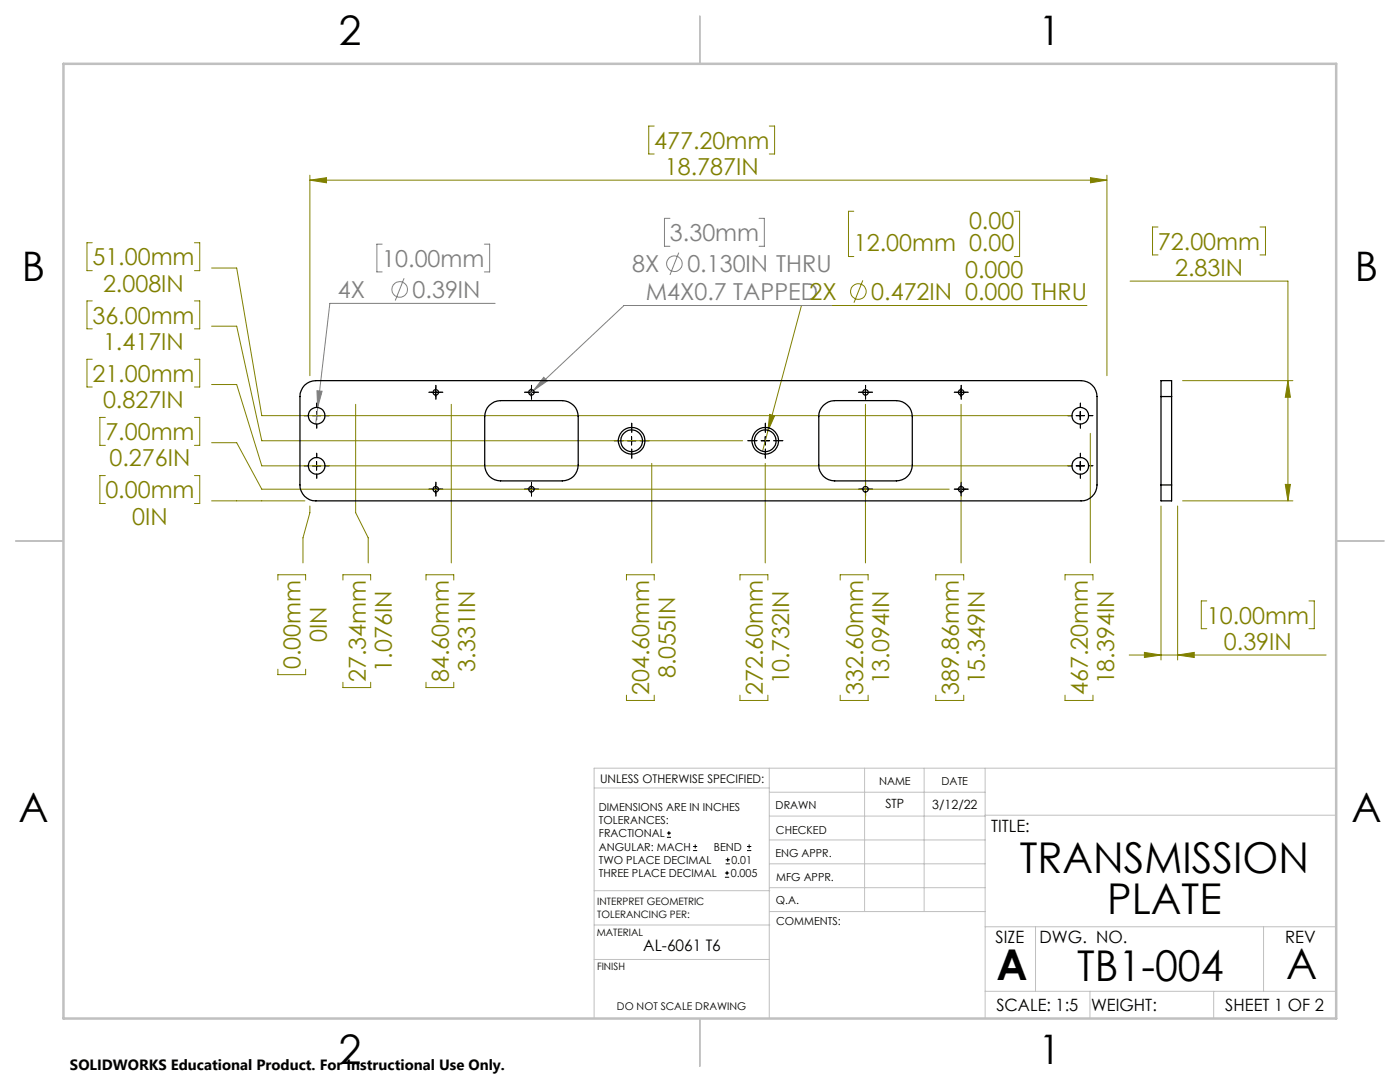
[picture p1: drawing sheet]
<svg xmlns="http://www.w3.org/2000/svg" width="279mm" height="216mm" viewBox="0 0 279 216" stroke-linecap="round" stroke-linejoin="round" font-family="sans-serif">
<g fill="none" stroke="#808080" stroke-width=".2">
<path d="M76.3 48.7h-1.1v5.6h1.1M80.6 55.5l-1.7 4.5M96.7 48.7h1v5.6h-1M133.7 43.6h-1.1v5.5h1.1M135.5 50.4l-1.8 4.5M151.5 43.6h1v5.5h-1M63.3 78l1 .1-.9 3.2zM98.8 60.5h-33l-2.8 24.1M106.5 77.9l-.8 .8M108.5 75.3l.7 .7-2.7 1.9zM166 61h-41.5l-18 16.9"/>
<circle cx="79.8" cy="57.8" r="1.56"/>
<circle cx="134.6" cy="52.6" r="1.55"/>
</g>
<g fill="none" stroke="#808000" stroke-width=".2">
<path d="M61.8 35.9l3.4-.4v1zM61.8 35v40M61.8 35.9h159.1M130.6 25.2h-1.1v5.5h1.1M153.5 25.2h1.1v5.5h-1.1M217.6 35.5l3.3 .4-3.3 .6zM220.9 35v40M18.4 48.4h-1v5.6h1M38.8 48.4h1.1v5.6h-1.1M42.2 53.5h5l5 29.4h161.9M170.4 42.2h-1.1v9h1.1M172.2 56l-1.8 4.4"/>
<path d="M202.4 42.2h1.1v9h-1.1M225.5 56.1h31.5v43.8M231.1 45.3h-1.1v5.6h1.1M251.5 45.3h1.1v5.6h-1.1M18.4 71.7h-1v5.5h1M18.4 60h-1v5.6h1M38.8 60h1.1v5.6h-1.1M38.8 71.7h1.1v5.5h-1.1M42.2 76.7h5l5 16.3h161.9M42.2 65.1h5l5 22.8h96M216.9 61h-57l-6.7 25M236 76h22"/>
<path d="M257 76l.5 3.3h-1zM21 94.9h-1.1v5.6h1.1M21 83.3h-1.1v5.6h1.1M38.8 94.9h1.1v5.6h-1.1M38.8 83.3h1.1v5.6h-1.1M42.2 99.9h18.7M42.2 88.3h5l5 9.3h137.2M71 80.7v21.6l2.5 5v5M90.1 80.7v31.6M130.1 92.5v19.8M152.7 92.5v19.8M153.2 86l-1 3.9"/>
<path d="M153.6 82.7l1 .3-1.4 3zM172.7 80.7v31.6M191.8 80.7v31.6M217.6 86.5v25.8M236 99.9h22M256.5 96.7h1l-.5 3.2zM55.5 115.7v-1h5.5v1M61.8 101v1.3l-1.3 5v5M68.4 115.7v-1h5.6v1M85 115.7v-1h5.6v1M125 115.7v-1h5.6v1M147.7 115.7v-1h5.5v1"/>
<path d="M167.7 115.7v-1h5.5v1M186.8 115.7v-1h5.5v1M212.5 115.7v-1h5.6v1M231.7 101v30.7M235 101v30.7M240.8 119.9h-1.1v5.5h1.1M261.2 119.9h1.1v5.5h-1.1M55.5 133.5v1.1h5.5v-1.1M68.4 136.1v1.1h5.6v-1.1M85 136.1v1.1h5.6v-1.1M125 138.7v1.1h5.6v-1.1M147.7 138.7v1.1h5.5v-1.1"/>
<path d="M167.7 138.7v1.1h5.5v-1.1M186.8 138.7v1.1h5.5v-1.1M212.5 138.7v1.1h5.6v-1.1M225.4 130.7h39.3M228.4 130.2l3.3 .5-3.3 .5zM235 130.7l3.3-.5v1z"/>
<circle cx="171.3" cy="58.2" r="1.55"/>
</g>
<g fill="none" stroke="#000" stroke-width=".2">
<path d="M86.1 78.3h1.7M87 77.5v1.6M105.2 78.3h1.7M106 77.5v1.6M171.9 78.3h1.7M172.7 77.5v1.6M191 78.3h1.7M191.8 77.5v1.6M62.4 93h1.6M62.4 82.9h1.6M63.2 82.1v1.7M63.2 92.1v1.7"/>
<path d="M86.1 97.6h1.7M87 96.8v1.7M105.2 97.6h1.7M106 96.8v1.7M125.2 87.9h1.7M126 87.1v1.7M151.9 87.9h1.7M152.7 87.1v1.7M171.9 97.6h1.7M172.7 96.8v1.7M191 97.6h1.7M191.8 96.8v1.7"/>
<path d="M214.8 93h1.6M214.8 82.9h1.6M215.6 82.1v1.7M215.6 92.1v1.7M133.1 167.1h.8M133.1 166.2h.8M133.5 165.8v.9M138.3 169.7h.8M138.3 168.9h.8M138.7 168.5v.8M144.7 175h.8M144.7 174.2h.8"/>
<path d="M144.8 172.4h.9M144.8 171.6h.9M145.1 173.8v.8M145.2 171.1v.9M149.1 169.7h.8M149.1 168.9h.8M149.5 168.5v.8"/>
</g>
<g fill="none" stroke="#000" stroke-width=".2" stroke-dasharray="15.2 1.3 1.3 1.3">
<path d="M86.2 78.3h-.6M87 77.4v-.5M87 79.1v.6M87.8 78.3h.6M105.2 78.3h-.5M106.1 77.4v-.5M106.1 79.1v.6M106.9 78.3h.6M171.9 78.3h-.5M172.7 77.4v-.5M172.7 79.1v.6M173.6 78.3h.5"/>
<path d="M191 78.3h-.6M191.8 77.4v-.5M191.8 79.1v.6M192.7 78.3h.5M61.5 92.9h-.8M61.5 82.9h-.8M63.2 91.3v-.9M63.2 94.6v.8M63.2 81.3v-.9M63.2 84.6v.8M64.9 92.9h.8M64.9 82.9h.8"/>
<path d="M86.2 97.6h-.6M87 96.8v-.6M87 98.4v.6M87.8 97.6h.6M105.2 97.6h-.5M106.1 96.8v-.6M106.1 98.4v.6M106.9 97.6h.6M124.4 87.9h-1.8M126.1 86.3v-1.9M126.1 89.6v1.8M127.7 87.9h1.9"/>
<path d="M151.1 87.9h-1.8M152.7 86.3v-1.9M152.7 89.6v1.8M154.4 87.9h1.8M171.9 97.6h-.5M172.7 96.8v-.6M172.7 98.4v.6M173.6 97.6h.5M191 97.6h-.6M191.8 96.8v-.6M191.8 98.4v.6M192.7 97.6h.5"/>
<path d="M213.9 92.9h-.8M213.9 82.9h-.8M215.6 91.3v-.9M215.6 94.6v.8M215.6 81.3v-.9M215.6 84.6v.8M217.3 92.9h.8M217.3 82.9h.8"/>
</g>
<g fill="none" stroke="#c0c0c0" stroke-width=".2">
<path d="M118.6 157.2h34.9M153.5 153.3v49.9M153.5 158.1h43.1M172.5 153.3v28.6M184.4 153.3v28.6M196.6 153.3v49.9M266.7 153.3h-148.1v49.9M118.6 177.7h35M153.5 167.6h43.1M153.5 162.8h43.1M153.5 172.4h43.1M153.5 177.1h43.1"/>
<path d="M196.6 162.7h70.1M118.6 191.5h34.9M118.6 184.6h35M153.6 181.9h43M196.6 197.8h70.1M196.6 184.9h70.1M206.7 184.9v12.9M217.5 197.8v5.4M242.2 197.8v5.4M252.2 184.9v12.9"/>
</g>
<path d="M139.7 3.2v9.5M3.1 107.9h9.6M266.7 107.9h9.5M139.7 203.2v9.6" fill="none" stroke="#c0c0c0" stroke-width=".25"/>
<path d="M12.7 12.7h254v190.5h-254z" fill="none" stroke="#c0c0c0" stroke-width=".5"/>
<path d="M61.8 35.9l3.4-.4v1zM217.6 35.5l3.3 .4-3.3 .6zM153.6 82.7l-.4 3.3 1.4-3zM256.5 96.7h1l-.5 3.2zM257 76l.5 3.3h-1zM228.4 130.2l3.3 .5-3.3 .5zM235 130.7l3.3-.5v1z" fill="#808000"/>
<path d="M63.3 78l.1 3.3 .9-3.2zM108.5 75.3l-2 2.6 2.7-1.9z" fill="#808080"/>
<g fill="none" stroke="#000" stroke-width=".25">
<path d="M60.8 76.9a3.3 3.3 0 0 1 2.2-.9h152.8a3.2 3.2 0 0 1 3.1 3.1v17.7a3.2 3.2 0 0 1-3.1 3.1h-152.8a3.1 3.1 0 0 1-3.1-3.1v-17.7a3.4 3.4 0 0 1 .9-2.2zM231.7 79.1v-3.1h2.1v3.1M231.7 79.1v17.7M231.7 79.1h2.1M233.8 79.1v17.7M97.6 80.9a3.1 3.1 0 0 1 2.3-1h12.3a3.2 3.2 0 0 1 3.2 3.2v9.7a3.1 3.1 0 0 1-3.2 3.2h-12.3a3.1 3.1 0 0 1-3.2-3.2v-9.7a3.3 3.3 0 0 1 .9-2.2zM164.3 80.9a3.1 3.1 0 0 1 2.3-1h12.3a3.3 3.3 0 0 1 3.2 3.2v9.7a3.2 3.2 0 0 1-3.2 3.2h-12.3a3.1 3.1 0 0 1-3.2-3.2v-9.7a2.89 2.89 0 0 1 .9-2.2zM231.7 96.8v3.1h2.1v-3.1M231.7 96.8h2.1"/>
<circle cx="87" cy="78.3" r=".55"/>
<circle cx="106.1" cy="78.3" r=".55"/>
<circle cx="172.7" cy="78.3" r=".56"/>
<circle cx="191.8" cy="78.3" r=".56"/>
<circle cx="63.2" cy="82.9" r="1.67"/>
<circle cx="63.2" cy="93" r="1.67"/>
<circle cx="87" cy="97.6" r=".55"/>
<circle cx="106.1" cy="97.6" r=".55"/>
<circle cx="126" cy="88" r="2.17"/>
<circle cx="126.1" cy="88" r="2.66"/>
<circle cx="152.7" cy="88" r="2.65"/>
<circle cx="152.7" cy="88" r="2.17"/>
<circle cx="172.7" cy="97.6" r=".56"/>
<circle cx="191.8" cy="97.6" r=".56"/>
<circle cx="215.6" cy="82.9" r="1.67"/>
<circle cx="215.6" cy="93" r="1.67"/>
</g>
<g font-size="8.5">
<text x="203.5" y="174.2">TRANSMISSION</text>
<text x="221" y="182.3">PLATE</text>
<text x="198.9" y="195.5">A</text>
<text x="215" y="195.7">TB1-004</text>
<text x="256.7" y="195.4">A</text>
</g>
<g font-size="8.1">
<text x="67.6" y="8.9">2</text>
<text x="207.3" y="8.9">1</text>
<text x="4.4" y="56.2">B</text>
<text x="270.4" y="56.2">B</text>
<text x="3.7" y="164.1">A</text>
<text x="269.7" y="164.1">A</text>
<text x="67.6" y="212.4">2</text>
<text x="207.3" y="212.4">1</text>
</g>
<g font-size="4.7" fill="#808000">
<text x="130.6" y="29.7">477.20mm</text>
<text x="132.7" y="34.9">18.787IN</text>
<text x="193.4" y="45.6">0.00</text>
<text x="18.4" y="53">51.00mm</text>
<text x="170.4" y="50.1">12.00mm 0.00</text>
<text x="231.1" y="49.8">72.00mm</text>
<text x="20.6" y="58.2">2.008IN</text>
<text x="173.9" y="59.9">0.472IN 0.000 THRU</text>
<text x="192.6" y="55.4">0.000</text>
<text x="234.5" y="55.1">2.83IN</text>
<text x="18.4" y="64.6">36.00mm</text>
<text x="20.6" y="69.8">1.417IN</text>
<text x="18.4" y="76.2">21.00mm</text>
<text x="20.6" y="81.4">0.827IN</text>
<text x="21" y="87.8">7.00mm</text>
<text x="21.9" y="93.1">0.276IN</text>
<text x="21" y="99.4">0.00mm</text>
<text x="26.4" y="104.7">0IN</text>
<text x="240.8" y="124.4">10.00mm</text>
<text x="65.2" y="128.2" transform="rotate(-90 65.2 128.2)">0IN</text>
<text x="244.3" y="129.7">0.39IN</text>
<text x="60" y="133.5" transform="rotate(-90 60 133.5)">0.00mm</text>
<text x="73" y="136.1" transform="rotate(-90 73 136.1)">27.34mm</text>
<text x="78.2" y="134" transform="rotate(-90 78.2 134)">1.076IN</text>
<text x="89.6" y="136.1" transform="rotate(-90 89.6 136.1)">84.60mm</text>
<text x="94.8" y="134" transform="rotate(-90 94.8 134)">3.331IN</text>
<text x="134.8" y="135.3" transform="rotate(-90 134.8 135.3)">8.055IN</text>
<text x="157.5" y="136.6" transform="rotate(-90 157.5 136.6)">10.732IN</text>
<text x="177.5" y="136.6" transform="rotate(-90 177.5 136.6)">13.094IN</text>
<text x="196.6" y="136.6" transform="rotate(-90 196.6 136.6)">15.349IN</text>
<text x="222.3" y="136.6" transform="rotate(-90 222.3 136.6)">18.394IN</text>
<text x="129.6" y="138.7" transform="rotate(-90 129.6 138.7)">204.60mm</text>
<text x="152.2" y="138.7" transform="rotate(-90 152.2 138.7)">272.60mm</text>
<text x="172.2" y="138.7" transform="rotate(-90 172.2 138.7)">332.60mm</text>
<text x="191.3" y="138.7" transform="rotate(-90 191.3 138.7)">389.86mm</text>
<text x="217.1" y="138.7" transform="rotate(-90 217.1 138.7)">467.20mm</text>
</g>
<g font-size="4.7" fill="#808080">
<text x="76.3" y="53.2">10.00mm</text>
<text x="133.7" y="48.1">3.30mm</text>
<text x="67.4" y="59.5">4X</text>
<text x="82.4" y="59.5">0.39IN</text>
<text x="126.1" y="54.3">8X</text>
<text x="128.9" y="59.9">M4X0.7 TAPPED2X</text>
<text x="137.2" y="54.4">0.130IN THRU</text>
</g>
<g font-size="3.4">
<text x="197.8" y="166">TITLE:</text>
<text x="198.7" y="188.1">SIZE</text>
<text x="207.5" y="188.1">DWG. NO.</text>
<text x="256.5" y="188.2">REV</text>
<text x="198.8" y="201.7">SCALE: 1:5</text>
<text x="217.7" y="201.8">WEIGHT:</text>
<text x="244.5" y="201.7">SHEET 1 OF 2</text>
</g>
<text font-size="3.2" x="128.4" y="189.8">AL-6061 T6</text>
<text font-size="3" x="14" y="213.5">SOLIDWORKS Educational Product. For Instructional Use Only.</text>
<g font-size="2.5">
<text x="176.7" y="161.3">STP</text>
<text x="186.1" y="161.4">3/12/22</text>
</g>
<text font-size="2.4" x="119.8" y="156.2">UNLESS OTHERWISE SPECIFIED:</text>
<g font-size="2.2">
<text x="119.5" y="161.8">DIMENSIONS ARE IN INCHES</text>
<text x="154.8" y="161.4">DRAWN</text>
<text x="175.4" y="156.6">NAME</text>
<text x="187.9" y="156.7">DATE</text>
<text x="119.5" y="164.4">TOLERANCES:</text>
<text x="119.5" y="167.1">FRACTIONAL</text>
<text x="154.9" y="166.3">CHECKED</text>
<text x="119.5" y="169.7">ANGULAR: MACH</text>
<text x="119.5" y="172.4">TWO PLACE DECIMAL</text>
<text x="142.5" y="169.7">BEND</text>
<text x="146" y="172.4">0.01</text>
<text x="154.8" y="171">ENG APPR.</text>
<text x="119.5" y="175">THREE PLACE DECIMAL</text>
<text x="145.8" y="175">0.005</text>
<text x="154.9" y="175.7">MFG APPR.</text>
<text x="154.9" y="180.4">Q.A.</text>
<text x="154.9" y="184.6">COMMENTS:</text>
</g>
<text font-size="2.1" x="123.1" y="201.6">DO NOT SCALE DRAWING</text>
<g font-size="2">
<text x="119.2" y="180.6">INTERPRET GEOMETRIC</text>
<text x="119.2" y="183.1">TOLERANCING PER:</text>
<text x="119.1" y="186.7">MATERIAL</text>
<text x="119.1" y="193.5">FINISH</text>
</g>
</svg>
